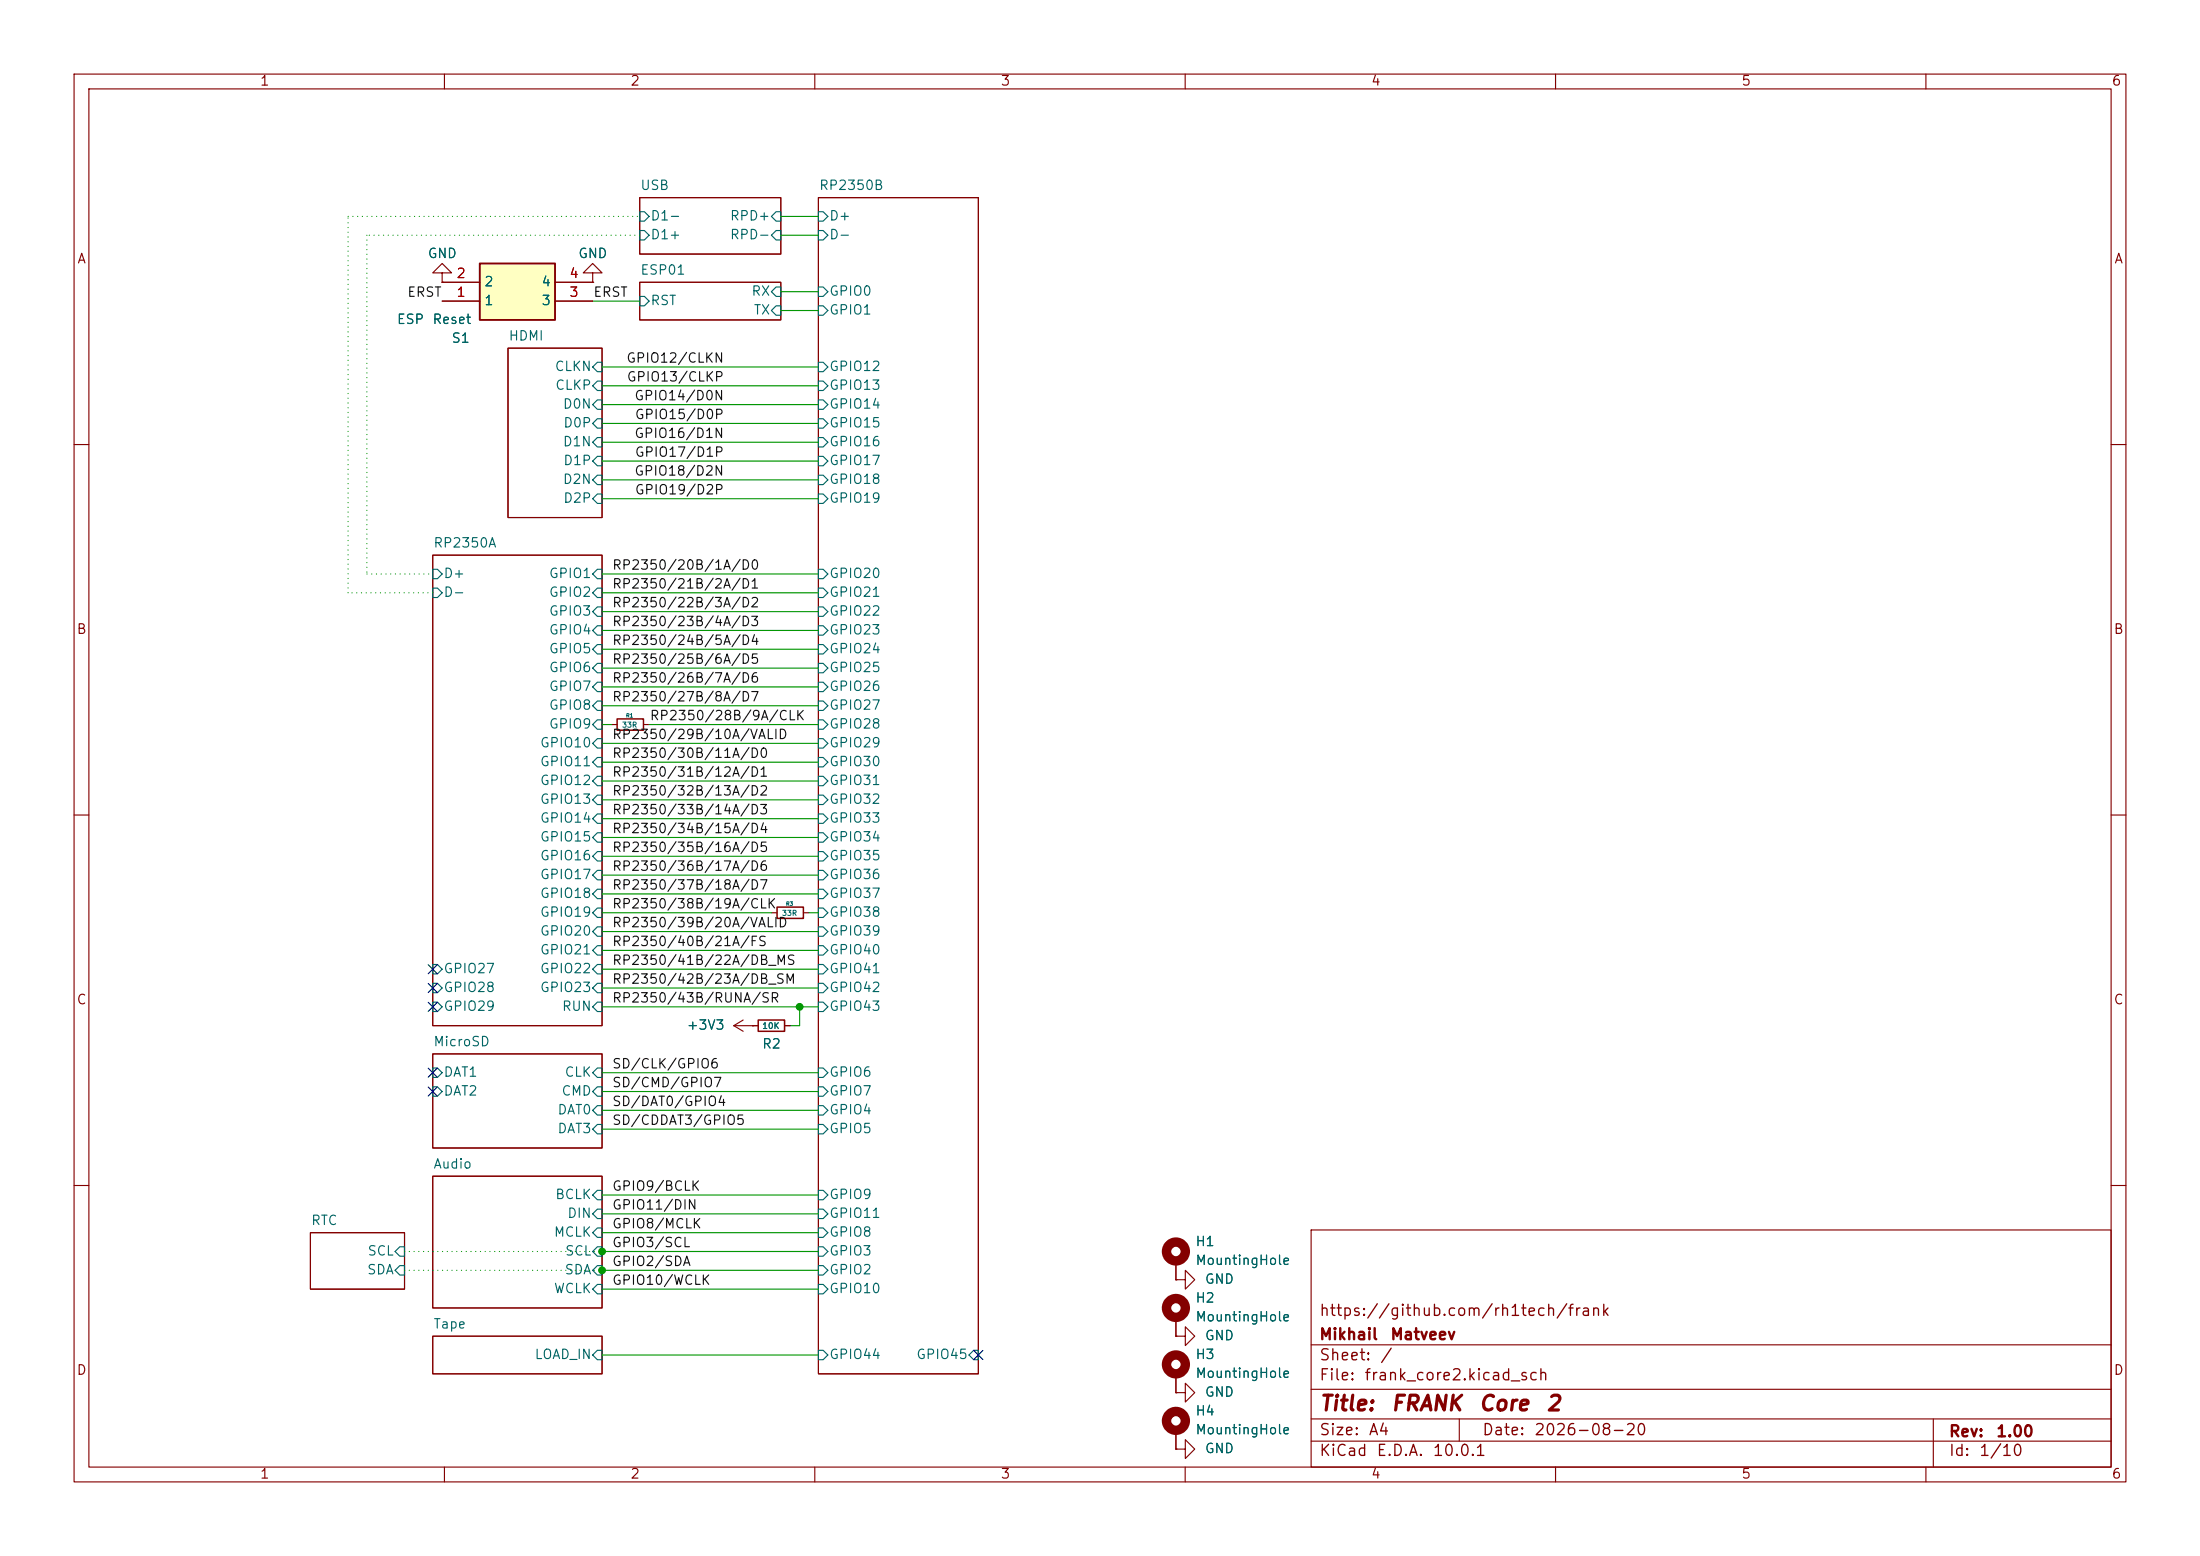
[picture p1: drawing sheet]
(kicad_sch
 (version 20260306)
 (generator "eeschema")
 (generator_version "10.0")
 (paper "A4")
 (title_block
  (title "${NAME}")
  (date "${DATE}")
  (rev "${VERSION}")
  (company "Mikhail Matveev")
  (comment 1 "https://github.com/rh1tech/frank"))
 (lib_symbols
  (symbol "FRANK:+3V3"
   (power global)
   (pin_numbers (hide yes))
   (pin_names
    (offset 0) (hide yes)) (exclude_from_sim no) (in_bom yes) (on_board yes)
   (in_pos_files yes)
   (duplicate_pin_numbers_are_jumpers no)
   (property "Reference" "#PWR" (at 0 -3.81 0) (show_name no) (do_not_autoplace no) (hide yes) (effects (font (size 1.27 1.27))))
   (property "Value" "+3V3" (at 0 3.556 0) (show_name no) (do_not_autoplace no) (effects (font (size 1.27 1.27))))
   (property "Footprint" "" (at 0 0 0) (show_name no) (do_not_autoplace no) (hide yes) (effects (font (size 1.27 1.27))))
   (property "Datasheet" "" (at 0 0 0) (show_name no) (do_not_autoplace no) (hide yes) (effects (font (size 1.27 1.27))))
   (property "Description" "Power symbol creates a global label with name \"+3V3\"" (at 0 0 0) (show_name no) (do_not_autoplace no) (hide yes) (effects (font (size 1.27 1.27))))
   (symbol "+3V3_0_1"
    (polyline (pts (xy -0.762 1.27) (xy 0 2.54)) (stroke (width 0) (type default)) (fill (type none)))
    (polyline (pts (xy 0 2.54) (xy 0.762 1.27)) (stroke (width 0) (type default)) (fill (type none)))
    (polyline (pts (xy 0 0) (xy 0 2.54)) (stroke (width 0) (type default)) (fill (type none))))
   (symbol "+3V3_1_1"
    (pin power_in line (at 0 0 90) (length 0) (name "" (effects (font (size 1.27 1.27)))) (number "1" (effects (font (size 1.27 1.27))))))
   (embedded_fonts no))
  (symbol "FRANK:GND"
   (power global)
   (pin_numbers (hide yes))
   (pin_names
    (offset 0) (hide yes)) (exclude_from_sim no) (in_bom yes) (on_board yes)
   (in_pos_files yes)
   (duplicate_pin_numbers_are_jumpers no)
   (property "Reference" "#PWR" (at 0 -6.35 0) (show_name no) (do_not_autoplace no) (hide yes) (effects (font (size 1.27 1.27))))
   (property "Value" "GND" (at 0 -3.81 0) (show_name no) (do_not_autoplace no) (effects (font (size 1.27 1.27))))
   (property "Footprint" "" (at 0 0 0) (show_name no) (do_not_autoplace no) (hide yes) (effects (font (size 1.27 1.27))))
   (property "Datasheet" "" (at 0 0 0) (show_name no) (do_not_autoplace no) (hide yes) (effects (font (size 1.27 1.27))))
   (property "Description" "Power symbol creates a global label with name \"GND\" , ground" (at 0 0 0) (show_name no) (do_not_autoplace no) (hide yes) (effects (font (size 1.27 1.27))))
   (symbol "GND_0_1"
    (polyline (pts (xy 0 0) (xy 0 -1.27) (xy 1.27 -1.27) (xy 0 -2.54) (xy -1.27 -1.27) (xy 0 -1.27)) (stroke (width 0) (type default)) (fill (type none))))
   (symbol "GND_1_1"
    (pin power_in line (at 0 0 270) (length 0) (name "" (effects (font (size 1.27 1.27)))) (number "1" (effects (font (size 1.27 1.27))))))
   (embedded_fonts no))
  (symbol "FRANK:MountingHole_Pad"
   (pin_numbers (hide yes))
   (pin_names
    (offset 1.016) (hide yes)) (exclude_from_sim no) (in_bom no) (on_board yes)
   (in_pos_files yes)
   (duplicate_pin_numbers_are_jumpers no)
   (property "Reference" "H" (at 0 6.35 0) (show_name no) (do_not_autoplace no) (effects (font (size 1.27 1.27))))
   (property "Value" "MountingHole_Pad" (at 0 4.445 0) (show_name no) (do_not_autoplace no) (effects (font (size 1.27 1.27))))
   (property "Footprint" "" (at 0 0 0) (show_name no) (do_not_autoplace no) (hide yes) (effects (font (size 1.27 1.27))))
   (property "Datasheet" "" (at 0 0 0) (show_name no) (do_not_autoplace no) (hide yes) (effects (font (size 1.27 1.27))))
   (property "Description" "Mounting Hole with connection" (at 0 0 0) (show_name no) (do_not_autoplace no) (hide yes) (effects (font (size 1.27 1.27))))
   (symbol "MountingHole_Pad_0_1"
    (circle (center 0 1.27) (radius 1.27) (stroke (width 1.27) (type default)) (fill (type none))))
   (symbol "MountingHole_Pad_1_1"
    (pin input line (at 0 -2.54 90) (length 2.54) (name "1" (effects (font (size 1.27 1.27)))) (number "1" (effects (font (size 1.27 1.27))))))
   (embedded_fonts no))
  (symbol "FRANK:R_Small"
   (pin_numbers (hide yes))
   (pin_names
    (offset 0.254) (hide yes)) (exclude_from_sim no) (in_bom yes) (on_board yes)
   (in_pos_files yes)
   (duplicate_pin_numbers_are_jumpers no)
   (property "Reference" "R" (at 0 0 90) (show_name no) (do_not_autoplace no) (effects (font (size 1.016 1.016))))
   (property "Value" "R_Small" (at 1.778 0 90) (show_name no) (do_not_autoplace no) (effects (font (size 1.27 1.27))))
   (property "Footprint" "" (at 0 0 0) (show_name no) (do_not_autoplace no) (hide yes) (effects (font (size 1.27 1.27))))
   (property "Datasheet" "" (at 0 0 0) (show_name no) (do_not_autoplace no) (hide yes) (effects (font (size 1.27 1.27))))
   (property "Description" "Resistor, small symbol" (at 0 0 0) (show_name no) (do_not_autoplace no) (hide yes) (effects (font (size 1.27 1.27))))
   (symbol "R_Small_0_1"
    (rectangle (start -0.762 1.778) (end 0.762 -1.778) (stroke (width 0.2032) (type default)) (fill (type none))))
   (symbol "R_Small_1_1"
    (pin passive line (at 0 2.54 270) (length 0.762) (name "" (effects (font (size 1.27 1.27)))) (number "1" (effects (font (size 1.27 1.27)))))
    (pin passive line (at 0 -2.54 90) (length 0.762) (name "" (effects (font (size 1.27 1.27)))) (number "2" (effects (font (size 1.27 1.27))))))
   (embedded_fonts no)))
 (junction
  (at 81.28 168.91)
  (diameter 0)
  (color 0 0 0 0))
 (junction
  (at 81.28 171.45)
  (diameter 0)
  (color 0 0 0 0))
 (junction
  (at 107.95 135.89)
  (diameter 0)
  (color 0 0 0 0))
 (no_connect
  (at 58.42 130.81))
 (no_connect
  (at 132.08 182.88))
 (no_connect
  (at 58.42 133.35))
 (no_connect
  (at 58.42 144.78))
 (no_connect
  (at 58.42 135.89))
 (no_connect
  (at 58.42 147.32))
 (wire
  (pts (xy 81.28 85.09) (xy 110.49 85.09))
  (stroke (width 0) (type default)))
 (wire
  (pts (xy 105.41 31.75) (xy 110.49 31.75))
  (stroke (width 0) (type default)))
 (wire
  (pts (xy 81.28 149.86) (xy 110.49 149.86))
  (stroke (width 0) (type default)))
 (wire
  (pts (xy 81.28 107.95) (xy 110.49 107.95))
  (stroke (width 0) (type default)))
 (wire
  (pts (xy 81.28 52.07) (xy 110.49 52.07))
  (stroke (width 0) (type default)))
 (wire
  (pts (xy 81.28 82.55) (xy 110.49 82.55))
  (stroke (width 0) (type default)))
 (wire
  (pts (xy 81.28 115.57) (xy 110.49 115.57))
  (stroke (width 0) (type default)))
 (wire
  (pts (xy 81.28 125.73) (xy 110.49 125.73))
  (stroke (width 0) (type default)))
 (wire
  (pts (xy 107.95 138.43) (xy 107.95 135.89))
  (stroke (width 0) (type default)))
 (wire
  (pts (xy 81.28 90.17) (xy 110.49 90.17))
  (stroke (width 0) (type default)))
 (wire
  (pts (xy 81.28 49.53) (xy 110.49 49.53))
  (stroke (width 0) (type default)))
 (wire
  (pts (xy 81.28 64.77) (xy 110.49 64.77))
  (stroke (width 0) (type default)))
 (wire
  (pts (xy 81.28 152.4) (xy 110.49 152.4))
  (stroke (width 0) (type default)))
 (wire
  (pts (xy 81.28 87.63) (xy 110.49 87.63))
  (stroke (width 0) (type default)))
 (wire
  (pts (xy 81.28 97.79) (xy 82.55 97.79))
  (stroke (width 0) (type default)))
 (wire
  (pts (xy 81.28 100.33) (xy 110.49 100.33))
  (stroke (width 0) (type default)))
 (wire
  (pts (xy 81.28 173.99) (xy 110.49 173.99))
  (stroke (width 0) (type default)))
 (wire
  (pts (xy 81.28 120.65) (xy 110.49 120.65))
  (stroke (width 0) (type default)))
 (wire
  (pts (xy 81.28 133.35) (xy 110.49 133.35))
  (stroke (width 0) (type default)))
 (wire
  (pts (xy 81.28 80.01) (xy 110.49 80.01))
  (stroke (width 0) (type default)))
 (wire
  (pts (xy 86.36 31.75) (xy 49.53 31.75))
  (stroke (width 0) (type dot)))
 (wire
  (pts (xy 81.28 147.32) (xy 110.49 147.32))
  (stroke (width 0) (type default)))
 (wire
  (pts (xy 46.99 29.21) (xy 86.36 29.21))
  (stroke (width 0) (type dot)))
 (wire
  (pts (xy 49.53 77.47) (xy 58.42 77.47))
  (stroke (width 0) (type dot)))
 (wire
  (pts (xy 107.95 135.89) (xy 110.49 135.89))
  (stroke (width 0) (type default)))
 (wire
  (pts (xy 81.28 168.91) (xy 110.49 168.91))
  (stroke (width 0) (type default)))
 (wire
  (pts (xy 105.41 29.21) (xy 110.49 29.21))
  (stroke (width 0) (type default)))
 (wire
  (pts (xy 81.28 110.49) (xy 110.49 110.49))
  (stroke (width 0) (type default)))
 (wire
  (pts (xy 81.28 57.15) (xy 110.49 57.15))
  (stroke (width 0) (type default)))
 (wire
  (pts (xy 49.53 31.75) (xy 49.53 77.47))
  (stroke (width 0) (type dot)))
 (wire
  (pts (xy 81.28 171.45) (xy 110.49 171.45))
  (stroke (width 0) (type default)))
 (wire
  (pts (xy 81.28 182.88) (xy 110.49 182.88))
  (stroke (width 0) (type default)))
 (wire
  (pts (xy 81.28 118.11) (xy 110.49 118.11))
  (stroke (width 0) (type default)))
 (wire
  (pts (xy 81.28 113.03) (xy 110.49 113.03))
  (stroke (width 0) (type default)))
 (wire
  (pts (xy 54.61 168.91) (xy 81.28 168.91))
  (stroke (width 0) (type dot)))
 (wire
  (pts (xy 81.28 144.78) (xy 110.49 144.78))
  (stroke (width 0) (type default)))
 (wire
  (pts (xy 58.42 80.01) (xy 46.99 80.01))
  (stroke (width 0) (type dot)))
 (wire
  (pts (xy 105.41 39.37) (xy 110.49 39.37))
  (stroke (width 0) (type default)))
 (wire
  (pts (xy 81.28 166.37) (xy 110.49 166.37))
  (stroke (width 0) (type default)))
 (wire
  (pts (xy 109.22 123.19) (xy 110.49 123.19))
  (stroke (width 0) (type default)))
 (wire
  (pts (xy 81.28 92.71) (xy 110.49 92.71))
  (stroke (width 0) (type default)))
 (wire
  (pts (xy 105.41 41.91) (xy 110.49 41.91))
  (stroke (width 0) (type default)))
 (wire
  (pts (xy 54.61 171.45) (xy 81.28 171.45))
  (stroke (width 0) (type dot)))
 (wire
  (pts (xy 107.95 138.43) (xy 106.68 138.43))
  (stroke (width 0) (type default)))
 (wire
  (pts (xy 81.28 54.61) (xy 110.49 54.61))
  (stroke (width 0) (type default)))
 (wire
  (pts (xy 81.28 59.69) (xy 110.49 59.69))
  (stroke (width 0) (type default)))
 (wire
  (pts (xy 81.28 135.89) (xy 107.95 135.89))
  (stroke (width 0) (type default)))
 (wire
  (pts (xy 81.28 102.87) (xy 110.49 102.87))
  (stroke (width 0) (type default)))
 (wire
  (pts (xy 81.28 67.31) (xy 110.49 67.31))
  (stroke (width 0) (type default)))
 (wire
  (pts (xy 81.28 163.83) (xy 110.49 163.83))
  (stroke (width 0) (type default)))
 (wire
  (pts (xy 81.28 128.27) (xy 110.49 128.27))
  (stroke (width 0) (type default)))
 (wire
  (pts (xy 87.63 97.79) (xy 110.49 97.79))
  (stroke (width 0) (type default)))
 (wire
  (pts (xy 81.28 130.81) (xy 110.49 130.81))
  (stroke (width 0) (type default)))
 (wire
  (pts (xy 81.28 123.19) (xy 104.14 123.19))
  (stroke (width 0) (type default)))
 (wire
  (pts (xy 81.28 161.29) (xy 110.49 161.29))
  (stroke (width 0) (type default)))
 (wire
  (pts (xy 81.28 62.23) (xy 110.49 62.23))
  (stroke (width 0) (type default)))
 (wire
  (pts (xy 81.28 95.25) (xy 110.49 95.25))
  (stroke (width 0) (type default)))
 (wire
  (pts (xy 46.99 80.01) (xy 46.99 29.21))
  (stroke (width 0) (type dot)))
 (wire
  (pts (xy 81.28 77.47) (xy 110.49 77.47))
  (stroke (width 0) (type default)))
 (wire
  (pts (xy 81.28 105.41) (xy 110.49 105.41))
  (stroke (width 0) (type default)))
 (label "RP2350{slash}41B{slash}22A{slash}DB_MS"
  (at 82.55 130.81 0)
  (effects (font (size 1.27 1.27)) (justify left bottom)))
 (label "GPIO3{slash}SCL"
  (at 82.55 168.91 0)
  (effects (font (size 1.27 1.27)) (justify left bottom)))
 (label "GPIO9{slash}BCLK"
  (at 82.55 161.29 0)
  (effects (font (size 1.27 1.27)) (justify left bottom)))
 (label "SD{slash}CDDAT3{slash}GPIO5"
  (at 82.55 152.4 0)
  (effects (font (size 1.27 1.27)) (justify left bottom)))
 (label "SD{slash}DAT0{slash}GPIO4"
  (at 82.55 149.86 0)
  (effects (font (size 1.27 1.27)) (justify left bottom)))
 (label "GPIO16{slash}D1N"
  (at 97.79 59.69 180)
  (effects (font (size 1.27 1.27)) (justify right bottom)))
 (label "RP2350{slash}29B{slash}10A{slash}VALID"
  (at 82.55 100.33 0)
  (effects (font (size 1.27 1.27)) (justify left bottom)))
 (label "SD{slash}CLK{slash}GPIO6"
  (at 82.55 144.78 0)
  (effects (font (size 1.27 1.27)) (justify left bottom)))
 (label "GPIO12{slash}CLKN"
  (at 97.79 49.53 180)
  (effects (font (size 1.27 1.27)) (justify right bottom)))
 (label "RP2350{slash}26B{slash}7A{slash}D6"
  (at 82.55 92.71 0)
  (effects (font (size 1.27 1.27)) (justify left bottom)))
 (label "RP2350{slash}24B{slash}5A{slash}D4"
  (at 82.55 87.63 0)
  (effects (font (size 1.27 1.27)) (justify left bottom)))
 (label "GPIO18{slash}D2N"
  (at 97.79 64.77 180)
  (effects (font (size 1.27 1.27)) (justify right bottom)))
 (label "GPIO13{slash}CLKP"
  (at 97.79 52.07 180)
  (effects (font (size 1.27 1.27)) (justify right bottom)))
 (label "RP2350{slash}30B{slash}11A{slash}D0"
  (at 82.55 102.87 0)
  (effects (font (size 1.27 1.27)) (justify left bottom)))
 (label "RP2350{slash}31B{slash}12A{slash}D1"
  (at 82.55 105.41 0)
  (effects (font (size 1.27 1.27)) (justify left bottom)))
 (label "GPIO17{slash}D1P"
  (at 97.79 62.23 180)
  (effects (font (size 1.27 1.27)) (justify right bottom)))
 (label "RP2350{slash}21B{slash}2A{slash}D1"
  (at 82.55 80.01 0)
  (effects (font (size 1.27 1.27)) (justify left bottom)))
 (label "RP2350{slash}36B{slash}17A{slash}D6"
  (at 82.55 118.11 0)
  (effects (font (size 1.27 1.27)) (justify left bottom)))
 (label "RP2350{slash}33B{slash}14A{slash}D3"
  (at 82.55 110.49 0)
  (effects (font (size 1.27 1.27)) (justify left bottom)))
 (label "GPIO2{slash}SDA"
  (at 82.55 171.45 0)
  (effects (font (size 1.27 1.27)) (justify left bottom)))
 (label "GPIO14{slash}D0N"
  (at 97.79 54.61 180)
  (effects (font (size 1.27 1.27)) (justify right bottom)))
 (label "GPIO10{slash}WCLK"
  (at 82.55 173.99 0)
  (effects (font (size 1.27 1.27)) (justify left bottom)))
 (label "RP2350{slash}40B{slash}21A{slash}FS"
  (at 82.55 128.27 0)
  (effects (font (size 1.27 1.27)) (justify left bottom)))
 (label "RP2350{slash}43B{slash}RUNA{slash}SR"
  (at 82.55 135.89 0)
  (effects (font (size 1.27 1.27)) (justify left bottom)))
 (label "RP2350{slash}34B{slash}15A{slash}D4"
  (at 82.55 113.03 0)
  (effects (font (size 1.27 1.27)) (justify left bottom)))
 (label "RP2350{slash}42B{slash}23A{slash}DB_SM"
  (at 82.55 133.35 0)
  (effects (font (size 1.27 1.27)) (justify left bottom)))
 (label "RP2350{slash}23B{slash}4A{slash}D3"
  (at 82.55 85.09 0)
  (effects (font (size 1.27 1.27)) (justify left bottom)))
 (label "RP2350{slash}35B{slash}16A{slash}D5"
  (at 82.55 115.57 0)
  (effects (font (size 1.27 1.27)) (justify left bottom)))
 (label "SD{slash}CMD{slash}GPIO7"
  (at 82.55 147.32 0)
  (effects (font (size 1.27 1.27)) (justify left bottom)))
 (label "RP2350{slash}38B{slash}19A{slash}CLK"
  (at 82.55 123.19 0)
  (effects (font (size 1.27 1.27)) (justify left bottom)))
 (label "RP2350{slash}28B{slash}9A{slash}CLK"
  (at 87.63 97.79 0)
  (effects (font (size 1.27 1.27)) (justify left bottom)))
 (label "RP2350{slash}22B{slash}3A{slash}D2"
  (at 82.55 82.55 0)
  (effects (font (size 1.27 1.27)) (justify left bottom)))
 (label "RP2350{slash}25B{slash}6A{slash}D5"
  (at 82.55 90.17 0)
  (effects (font (size 1.27 1.27)) (justify left bottom)))
 (label "GPIO15{slash}D0P"
  (at 97.79 57.15 180)
  (effects (font (size 1.27 1.27)) (justify right bottom)))
 (label "RP2350{slash}20B{slash}1A{slash}D0"
  (at 82.55 77.47 0)
  (effects (font (size 1.27 1.27)) (justify left bottom)))
 (label "GPIO19{slash}D2P"
  (at 97.79 67.31 180)
  (effects (font (size 1.27 1.27)) (justify right bottom)))
 (label "RP2350{slash}32B{slash}13A{slash}D2"
  (at 82.55 107.95 0)
  (effects (font (size 1.27 1.27)) (justify left bottom)))
 (label "RP2350{slash}37B{slash}18A{slash}D7"
  (at 82.55 120.65 0)
  (effects (font (size 1.27 1.27)) (justify left bottom)))
 (label "RP2350{slash}39B{slash}20A{slash}VALID"
  (at 82.55 125.73 0)
  (effects (font (size 1.27 1.27)) (justify left bottom)))
 (label "RP2350{slash}27B{slash}8A{slash}D7"
  (at 82.55 95.25 0)
  (effects (font (size 1.27 1.27)) (justify left bottom)))
 (label "GPIO11{slash}DIN"
  (at 82.55 163.83 0)
  (effects (font (size 1.27 1.27)) (justify left bottom)))
 (label "GPIO8{slash}MCLK"
  (at 82.55 166.37 0)
  (effects (font (size 1.27 1.27)) (justify left bottom)))
 (symbol
  (lib_id "FRANK:GND")
  (at 158.75 187.96 90)
  (unit 1)
  (body_style 1)
  (exclude_from_sim no)
  (in_bom yes)
  (on_board yes)
  (in_pos_files yes)
  (dnp no)
  (property "Reference" "#PWR06" (at 165.1 187.96 0) (hide yes) (show_name no) (do_not_autoplace no) (effects (font (size 1.27 1.27))))
  (property "Value" "GND" (at 162.56 187.9601 90) (show_name no) (do_not_autoplace no) (effects (font (size 1.27 1.27)) (justify right)))
  (property "Footprint" "" (at 158.75 187.96 0) (hide yes) (show_name no) (do_not_autoplace no) (effects (font (size 1.27 1.27))))
  (property "Datasheet" "" (at 158.75 187.96 0) (hide yes) (show_name no) (do_not_autoplace no) (effects (font (size 1.27 1.27))))
  (property "Description" "Power symbol creates a global label with name \"GND\" , ground" (at 158.75 187.96 0) (hide yes) (show_name no) (do_not_autoplace no) (effects (font (size 1.27 1.27))))
  (pin "1"))
 (symbol
  (lib_id "FRANK:R_Small")
  (at 85.09 97.79 270)
  (unit 1)
  (body_style 1)
  (exclude_from_sim no)
  (in_bom yes)
  (on_board yes)
  (in_pos_files yes)
  (dnp no)
  (property "Reference" "R1" (at 85.09 96.52 90) (show_name no) (do_not_autoplace no) (effects (font (size 0.5 0.5))))
  (property "Value" "33R" (at 85.09 97.79 90) (show_name no) (do_not_autoplace no) (effects (font (size 0.7 0.7))))
  (property "Footprint" "FRANK:R_0603_1608Metric" (at 85.09 97.79 0) (hide yes) (show_name no) (do_not_autoplace no) (effects (font (size 1.27 1.27))))
  (property "Datasheet" "https://jlcpcb.com/api/file/downloadByFileSystemAccessId/8579706226143518720" (at 85.09 97.79 0) (hide yes) (show_name no) (do_not_autoplace no) (effects (font (size 1.27 1.27))))
  (property "Description" "Resistor, small symbol" (at 85.09 97.79 0) (hide yes) (show_name no) (do_not_autoplace no) (effects (font (size 1.27 1.27))))
  (property "LCSC" "C23140" (at 85.09 97.79 0) (hide yes) (show_name no) (do_not_autoplace no) (effects (font (size 1.27 1.27))))
  (property "AliExpress" "https://www.aliexpress.com/item/1005005945735199.html" (at 85.09 97.79 0) (hide yes) (show_name no) (do_not_autoplace no) (effects (font (size 1.27 1.27))))
  (pin "1")
  (pin "2"))
 (symbol
  (lib_id "FRANK:MountingHole_Pad")
  (at 158.75 185.42 0)
  (unit 1)
  (body_style 1)
  (exclude_from_sim no)
  (in_bom no)
  (on_board yes)
  (in_pos_files yes)
  (dnp no)
  (fields_autoplaced yes)
  (property "Reference" "H3" (at 161.29 182.8799 0) (show_name no) (do_not_autoplace no) (effects (font (size 1.27 1.27)) (justify left)))
  (property "Value" "MountingHole" (at 161.29 185.4199 0) (show_name no) (do_not_autoplace no) (effects (font (size 1.27 1.27)) (justify left)))
  (property "Footprint" "FRANK:MountingHole_2.5mm_Pad_Via" (at 158.75 185.42 0) (hide yes) (show_name no) (do_not_autoplace no) (effects (font (size 1.27 1.27))))
  (property "Datasheet" "" (at 158.75 185.42 0) (hide yes) (show_name no) (do_not_autoplace no) (effects (font (size 1.27 1.27))))
  (property "Description" "Mounting Hole with connection" (at 158.75 185.42 0) (hide yes) (show_name no) (do_not_autoplace no) (effects (font (size 1.27 1.27))))
  (pin "1"))
 (symbol
  (lib_id "FRANK:MountingHole_Pad")
  (at 158.75 193.04 0)
  (unit 1)
  (body_style 1)
  (exclude_from_sim no)
  (in_bom no)
  (on_board yes)
  (in_pos_files yes)
  (dnp no)
  (fields_autoplaced yes)
  (property "Reference" "H4" (at 161.29 190.4999 0) (show_name no) (do_not_autoplace no) (effects (font (size 1.27 1.27)) (justify left)))
  (property "Value" "MountingHole" (at 161.29 193.0399 0) (show_name no) (do_not_autoplace no) (effects (font (size 1.27 1.27)) (justify left)))
  (property "Footprint" "FRANK:MountingHole_2.5mm_Pad_Via" (at 158.75 193.04 0) (hide yes) (show_name no) (do_not_autoplace no) (effects (font (size 1.27 1.27))))
  (property "Datasheet" "" (at 158.75 193.04 0) (hide yes) (show_name no) (do_not_autoplace no) (effects (font (size 1.27 1.27))))
  (property "Description" "Mounting Hole with connection" (at 158.75 193.04 0) (hide yes) (show_name no) (do_not_autoplace no) (effects (font (size 1.27 1.27))))
  (pin "1"))
 (symbol
  (lib_id "FRANK:+3V3")
  (at 101.6 138.43 90)
  (unit 1)
  (body_style 1)
  (exclude_from_sim no)
  (in_bom yes)
  (on_board yes)
  (in_pos_files yes)
  (dnp no)
  (property "Reference" "#PWR03" (at 105.41 138.43 0) (hide yes) (show_name no) (do_not_autoplace no) (effects (font (size 1.27 1.27))))
  (property "Value" "+3V3" (at 95.25 138.43 90) (show_name no) (do_not_autoplace no) (effects (font (size 1.27 1.27))))
  (property "Footprint" "" (at 101.6 138.43 0) (hide yes) (show_name no) (do_not_autoplace no) (effects (font (size 1.27 1.27))))
  (property "Datasheet" "" (at 101.6 138.43 0) (hide yes) (show_name no) (do_not_autoplace no) (effects (font (size 1.27 1.27))))
  (property "Description" "Power symbol creates a global label with name \"+3V3\"" (at 101.6 138.43 0) (hide yes) (show_name no) (do_not_autoplace no) (effects (font (size 1.27 1.27))))
  (pin "1"))
 (symbol
  (lib_id "FRANK:R_Small")
  (at 104.14 138.43 270)
  (unit 1)
  (body_style 1)
  (exclude_from_sim no)
  (in_bom yes)
  (on_board yes)
  (in_pos_files yes)
  (dnp no)
  (property "Reference" "R2" (at 104.14 140.97 90) (show_name no) (do_not_autoplace no) (effects (font (size 1.27 1.27))))
  (property "Value" "10K" (at 104.14 138.43 90) (show_name no) (do_not_autoplace no) (effects (font (size 0.8 0.8))))
  (property "Footprint" "FRANK:R_0603_1608Metric" (at 104.14 138.43 0) (hide yes) (show_name no) (do_not_autoplace no) (effects (font (size 1.27 1.27))))
  (property "Datasheet" "https://jlcpcb.com/api/file/downloadByFileSystemAccessId/8763490791224557568" (at 104.14 138.43 0) (hide yes) (show_name no) (do_not_autoplace no) (effects (font (size 1.27 1.27))))
  (property "Description" "Resistor, small symbol" (at 104.14 138.43 0) (hide yes) (show_name no) (do_not_autoplace no) (effects (font (size 1.27 1.27))))
  (property "LCSC" "C2906982" (at 104.14 138.43 0) (hide yes) (show_name no) (do_not_autoplace no) (effects (font (size 1.27 1.27))))
  (property "AliExpress" "https://www.vishay.com/docs/28952/mcs0402at-mct0603at-mcu0805at-mca1206at.pdf" (at 104.14 138.43 0) (hide yes) (show_name no) (do_not_autoplace no) (effects (font (size 1.27 1.27))))
  (pin "1")
  (pin "2"))
 (symbol
  (lib_id "FRANK:GND")
  (at 158.75 172.72 90)
  (unit 1)
  (body_style 1)
  (exclude_from_sim no)
  (in_bom yes)
  (on_board yes)
  (in_pos_files yes)
  (dnp no)
  (property "Reference" "#PWR04" (at 165.1 172.72 0) (hide yes) (show_name no) (do_not_autoplace no) (effects (font (size 1.27 1.27))))
  (property "Value" "GND" (at 162.56 172.7201 90) (show_name no) (do_not_autoplace no) (effects (font (size 1.27 1.27)) (justify right)))
  (property "Footprint" "" (at 158.75 172.72 0) (hide yes) (show_name no) (do_not_autoplace no) (effects (font (size 1.27 1.27))))
  (property "Datasheet" "" (at 158.75 172.72 0) (hide yes) (show_name no) (do_not_autoplace no) (effects (font (size 1.27 1.27))))
  (property "Description" "Power symbol creates a global label with name \"GND\" , ground" (at 158.75 172.72 0) (hide yes) (show_name no) (do_not_autoplace no) (effects (font (size 1.27 1.27))))
  (pin "1"))
 (symbol
  (lib_id "FRANK:R_Small")
  (at 106.68 123.19 270)
  (unit 1)
  (body_style 1)
  (exclude_from_sim no)
  (in_bom yes)
  (on_board yes)
  (in_pos_files yes)
  (dnp no)
  (property "Reference" "R3" (at 106.68 121.92 90) (show_name no) (do_not_autoplace no) (effects (font (size 0.5 0.5))))
  (property "Value" "33R" (at 106.68 123.19 90) (show_name no) (do_not_autoplace no) (effects (font (size 0.7 0.7))))
  (property "Footprint" "FRANK:R_0603_1608Metric" (at 106.68 123.19 0) (hide yes) (show_name no) (do_not_autoplace no) (effects (font (size 1.27 1.27))))
  (property "Datasheet" "https://jlcpcb.com/api/file/downloadByFileSystemAccessId/8579706226143518720" (at 106.68 123.19 0) (hide yes) (show_name no) (do_not_autoplace no) (effects (font (size 1.27 1.27))))
  (property "Description" "Resistor, small symbol" (at 106.68 123.19 0) (hide yes) (show_name no) (do_not_autoplace no) (effects (font (size 1.27 1.27))))
  (property "LCSC" "C23140" (at 106.68 123.19 0) (hide yes) (show_name no) (do_not_autoplace no) (effects (font (size 1.27 1.27))))
  (property "AliExpress" "https://www.aliexpress.com/item/1005005945735199.html" (at 106.68 123.19 0) (hide yes) (show_name no) (do_not_autoplace no) (effects (font (size 1.27 1.27))))
  (pin "1")
  (pin "2"))
 (symbol
  (lib_id "FRANK:MountingHole_Pad")
  (at 158.75 170.18 0)
  (unit 1)
  (body_style 1)
  (exclude_from_sim no)
  (in_bom no)
  (on_board yes)
  (in_pos_files yes)
  (dnp no)
  (fields_autoplaced yes)
  (property "Reference" "H1" (at 161.29 167.6399 0) (show_name no) (do_not_autoplace no) (effects (font (size 1.27 1.27)) (justify left)))
  (property "Value" "MountingHole" (at 161.29 170.1799 0) (show_name no) (do_not_autoplace no) (effects (font (size 1.27 1.27)) (justify left)))
  (property "Footprint" "FRANK:MountingHole_2.5mm_Pad_Via" (at 158.75 170.18 0) (hide yes) (show_name no) (do_not_autoplace no) (effects (font (size 1.27 1.27))))
  (property "Datasheet" "" (at 158.75 170.18 0) (hide yes) (show_name no) (do_not_autoplace no) (effects (font (size 1.27 1.27))))
  (property "Description" "Mounting Hole with connection" (at 158.75 170.18 0) (hide yes) (show_name no) (do_not_autoplace no) (effects (font (size 1.27 1.27))))
  (pin "1"))
 (symbol
  (lib_id "FRANK:GND")
  (at 158.75 195.58 90)
  (unit 1)
  (body_style 1)
  (exclude_from_sim no)
  (in_bom yes)
  (on_board yes)
  (in_pos_files yes)
  (dnp no)
  (property "Reference" "#PWR07" (at 165.1 195.58 0) (hide yes) (show_name no) (do_not_autoplace no) (effects (font (size 1.27 1.27))))
  (property "Value" "GND" (at 162.56 195.5801 90) (show_name no) (do_not_autoplace no) (effects (font (size 1.27 1.27)) (justify right)))
  (property "Footprint" "" (at 158.75 195.58 0) (hide yes) (show_name no) (do_not_autoplace no) (effects (font (size 1.27 1.27))))
  (property "Datasheet" "" (at 158.75 195.58 0) (hide yes) (show_name no) (do_not_autoplace no) (effects (font (size 1.27 1.27))))
  (property "Description" "Power symbol creates a global label with name \"GND\" , ground" (at 158.75 195.58 0) (hide yes) (show_name no) (do_not_autoplace no) (effects (font (size 1.27 1.27))))
  (pin "1"))
 (symbol
  (lib_id "FRANK:GND")
  (at 158.75 180.34 90)
  (unit 1)
  (body_style 1)
  (exclude_from_sim no)
  (in_bom yes)
  (on_board yes)
  (in_pos_files yes)
  (dnp no)
  (property "Reference" "#PWR05" (at 165.1 180.34 0) (hide yes) (show_name no) (do_not_autoplace no) (effects (font (size 1.27 1.27))))
  (property "Value" "GND" (at 162.56 180.3401 90) (show_name no) (do_not_autoplace no) (effects (font (size 1.27 1.27)) (justify right)))
  (property "Footprint" "" (at 158.75 180.34 0) (hide yes) (show_name no) (do_not_autoplace no) (effects (font (size 1.27 1.27))))
  (property "Datasheet" "" (at 158.75 180.34 0) (hide yes) (show_name no) (do_not_autoplace no) (effects (font (size 1.27 1.27))))
  (property "Description" "Power symbol creates a global label with name \"GND\" , ground" (at 158.75 180.34 0) (hide yes) (show_name no) (do_not_autoplace no) (effects (font (size 1.27 1.27))))
  (pin "1"))
 (symbol
  (lib_id "FRANK:MountingHole_Pad")
  (at 158.75 177.8 0)
  (unit 1)
  (body_style 1)
  (exclude_from_sim no)
  (in_bom no)
  (on_board yes)
  (in_pos_files yes)
  (dnp no)
  (fields_autoplaced yes)
  (property "Reference" "H2" (at 161.29 175.2599 0) (show_name no) (do_not_autoplace no) (effects (font (size 1.27 1.27)) (justify left)))
  (property "Value" "MountingHole" (at 161.29 177.7999 0) (show_name no) (do_not_autoplace no) (effects (font (size 1.27 1.27)) (justify left)))
  (property "Footprint" "FRANK:MountingHole_2.5mm_Pad_Via" (at 158.75 177.8 0) (hide yes) (show_name no) (do_not_autoplace no) (effects (font (size 1.27 1.27))))
  (property "Datasheet" "" (at 158.75 177.8 0) (hide yes) (show_name no) (do_not_autoplace no) (effects (font (size 1.27 1.27))))
  (property "Description" "Mounting Hole with connection" (at 158.75 177.8 0) (hide yes) (show_name no) (do_not_autoplace no) (effects (font (size 1.27 1.27))))
  (pin "1"))
 (sheet
  (at 86.36 38.1)
  (size 19.05 5.08)
  (exclude_from_sim no)
  (in_bom yes)
  (on_board yes)
  (dnp no)
  (fields_autoplaced yes)
  (stroke (width 0.1524) (type solid))
  (fill (color 0 0 0 0))
  (property "Sheetname" "ESP01" (at 86.36 37.3884 0) (show_name no) (do_not_autoplace no) (effects (font (size 1.27 1.27)) (justify left bottom)))
  (property "Sheetfile" "esp01s.kicad_sch" (at 86.36 43.7646 0) (hide yes) (show_name no) (do_not_autoplace no) (effects (font (size 1.27 1.27)) (justify left top)))
  (pin "RX" input (at 105.41 39.37 0) (effects (font (size 1.27 1.27)) (justify right)))
  (pin "TX" input (at 105.41 41.91 0) (effects (font (size 1.27 1.27)) (justify right))))
 (sheet
  (at 110.49 26.67)
  (size 21.59 158.75)
  (exclude_from_sim no)
  (in_bom yes)
  (on_board yes)
  (dnp no)
  (fields_autoplaced yes)
  (stroke (width 0.1524) (type solid))
  (fill (color 0 0 0 0))
  (property "Sheetname" "RP2350B" (at 110.49 25.9584 0) (show_name no) (do_not_autoplace no) (effects (font (size 1.27 1.27)) (justify left bottom)))
  (property "Sheetfile" "rp2350b.kicad_sch" (at 110.49 186.0046 0) (hide yes) (show_name no) (do_not_autoplace no) (effects (font (size 1.27 1.27)) (justify left top)))
  (pin "D+" input (at 110.49 29.21 180) (effects (font (size 1.27 1.27)) (justify left)))
  (pin "D-" input (at 110.49 31.75 180) (effects (font (size 1.27 1.27)) (justify left)))
  (pin "GPIO4" input (at 110.49 149.86 180) (effects (font (size 1.27 1.27)) (justify left)))
  (pin "GPIO5" input (at 110.49 152.4 180) (effects (font (size 1.27 1.27)) (justify left)))
  (pin "GPIO6" input (at 110.49 144.78 180) (effects (font (size 1.27 1.27)) (justify left)))
  (pin "GPIO7" input (at 110.49 147.32 180) (effects (font (size 1.27 1.27)) (justify left)))
  (pin "GPIO2" input (at 110.49 171.45 180) (effects (font (size 1.27 1.27)) (justify left)))
  (pin "GPIO3" input (at 110.49 168.91 180) (effects (font (size 1.27 1.27)) (justify left)))
  (pin "GPIO11" input (at 110.49 163.83 180) (effects (font (size 1.27 1.27)) (justify left)))
  (pin "GPIO12" input (at 110.49 49.53 180) (effects (font (size 1.27 1.27)) (justify left)))
  (pin "GPIO13" input (at 110.49 52.07 180) (effects (font (size 1.27 1.27)) (justify left)))
  (pin "GPIO14" input (at 110.49 54.61 180) (effects (font (size 1.27 1.27)) (justify left)))
  (pin "GPIO15" input (at 110.49 57.15 180) (effects (font (size 1.27 1.27)) (justify left)))
  (pin "GPIO16" input (at 110.49 59.69 180) (effects (font (size 1.27 1.27)) (justify left)))
  (pin "GPIO17" input (at 110.49 62.23 180) (effects (font (size 1.27 1.27)) (justify left)))
  (pin "GPIO18" input (at 110.49 64.77 180) (effects (font (size 1.27 1.27)) (justify left)))
  (pin "GPIO19" input (at 110.49 67.31 180) (effects (font (size 1.27 1.27)) (justify left)))
  (pin "GPIO20" input (at 110.49 77.47 180) (effects (font (size 1.27 1.27)) (justify left)))
  (pin "GPIO21" input (at 110.49 80.01 180) (effects (font (size 1.27 1.27)) (justify left)))
  (pin "GPIO22" input (at 110.49 82.55 180) (effects (font (size 1.27 1.27)) (justify left)))
  (pin "GPIO23" input (at 110.49 85.09 180) (effects (font (size 1.27 1.27)) (justify left)))
  (pin "GPIO26" input (at 110.49 92.71 180) (effects (font (size 1.27 1.27)) (justify left)))
  (pin "GPIO27" input (at 110.49 95.25 180) (effects (font (size 1.27 1.27)) (justify left)))
  (pin "GPIO28" input (at 110.49 97.79 180) (effects (font (size 1.27 1.27)) (justify left)))
  (pin "GPIO29" input (at 110.49 100.33 180) (effects (font (size 1.27 1.27)) (justify left)))
  (pin "GPIO30" input (at 110.49 102.87 180) (effects (font (size 1.27 1.27)) (justify left)))
  (pin "GPIO31" input (at 110.49 105.41 180) (effects (font (size 1.27 1.27)) (justify left)))
  (pin "GPIO32" input (at 110.49 107.95 180) (effects (font (size 1.27 1.27)) (justify left)))
  (pin "GPIO33" input (at 110.49 110.49 180) (effects (font (size 1.27 1.27)) (justify left)))
  (pin "GPIO34" input (at 110.49 113.03 180) (effects (font (size 1.27 1.27)) (justify left)))
  (pin "GPIO35" input (at 110.49 115.57 180) (effects (font (size 1.27 1.27)) (justify left)))
  (pin "GPIO36" input (at 110.49 118.11 180) (effects (font (size 1.27 1.27)) (justify left)))
  (pin "GPIO37" input (at 110.49 120.65 180) (effects (font (size 1.27 1.27)) (justify left)))
  (pin "GPIO38" input (at 110.49 123.19 180) (effects (font (size 1.27 1.27)) (justify left)))
  (pin "GPIO39" input (at 110.49 125.73 180) (effects (font (size 1.27 1.27)) (justify left)))
  (pin "GPIO42" input (at 110.49 133.35 180) (effects (font (size 1.27 1.27)) (justify left)))
  (pin "GPIO43" input (at 110.49 135.89 180) (effects (font (size 1.27 1.27)) (justify left)))
  (pin "GPIO44" input (at 110.49 182.88 180) (effects (font (size 1.27 1.27)) (justify left)))
  (pin "GPIO45" input (at 132.08 182.88 0) (effects (font (size 1.27 1.27)) (justify right)))
  (pin "GPIO8" input (at 110.49 166.37 180) (effects (font (size 1.27 1.27)) (justify left)))
  (pin "GPIO9" input (at 110.49 161.29 180) (effects (font (size 1.27 1.27)) (justify left)))
  (pin "GPIO10" input (at 110.49 173.99 180) (effects (font (size 1.27 1.27)) (justify left)))
  (pin "GPIO24" input (at 110.49 87.63 180) (effects (font (size 1.27 1.27)) (justify left)))
  (pin "GPIO25" input (at 110.49 90.17 180) (effects (font (size 1.27 1.27)) (justify left)))
  (pin "GPIO40" input (at 110.49 128.27 180) (effects (font (size 1.27 1.27)) (justify left)))
  (pin "GPIO41" input (at 110.49 130.81 180) (effects (font (size 1.27 1.27)) (justify left)))
  (pin "GPIO0" input (at 110.49 39.37 180) (effects (font (size 1.27 1.27)) (justify left)))
  (pin "GPIO1" input (at 110.49 41.91 180) (effects (font (size 1.27 1.27)) (justify left))))
 (sheet
  (at 58.42 180.34)
  (size 22.86 5.08)
  (exclude_from_sim no)
  (in_bom yes)
  (on_board yes)
  (dnp no)
  (fields_autoplaced yes)
  (stroke (width 0.1524) (type solid))
  (fill (color 0 0 0 0))
  (property "Sheetname" "Tape" (at 58.42 179.6284 0) (show_name no) (do_not_autoplace no) (effects (font (size 1.27 1.27)) (justify left bottom)))
  (property "Sheetfile" "tape.kicad_sch" (at 58.42 186.0046 0) (hide yes) (show_name no) (do_not_autoplace no) (effects (font (size 1.27 1.27)) (justify left top)))
  (pin "LOAD_IN" input (at 81.28 182.88 0) (effects (font (size 1.27 1.27)) (justify right))))
 (sheet
  (at 68.58 46.99)
  (size 12.7 22.86)
  (exclude_from_sim no)
  (in_bom yes)
  (on_board yes)
  (dnp no)
  (fields_autoplaced yes)
  (stroke (width 0.1524) (type solid))
  (fill (color 0 0 0 0))
  (property "Sheetname" "HDMI" (at 68.58 46.2784 0) (show_name no) (do_not_autoplace no) (effects (font (size 1.27 1.27)) (justify left bottom)))
  (property "Sheetfile" "hdmi.kicad_sch" (at 68.58 70.4346 0) (hide yes) (show_name no) (do_not_autoplace no) (effects (font (size 1.27 1.27)) (justify left top)))
  (pin "CLKN" input (at 81.28 49.53 0) (effects (font (size 1.27 1.27)) (justify right)))
  (pin "CLKP" input (at 81.28 52.07 0) (effects (font (size 1.27 1.27)) (justify right)))
  (pin "D0N" input (at 81.28 54.61 0) (effects (font (size 1.27 1.27)) (justify right)))
  (pin "D0P" input (at 81.28 57.15 0) (effects (font (size 1.27 1.27)) (justify right)))
  (pin "D1N" input (at 81.28 59.69 0) (effects (font (size 1.27 1.27)) (justify right)))
  (pin "D1P" input (at 81.28 62.23 0) (effects (font (size 1.27 1.27)) (justify right)))
  (pin "D2N" input (at 81.28 64.77 0) (effects (font (size 1.27 1.27)) (justify right)))
  (pin "D2P" input (at 81.28 67.31 0) (effects (font (size 1.27 1.27)) (justify right))))
 (sheet
  (at 41.91 166.37)
  (size 12.7 7.62)
  (exclude_from_sim no)
  (in_bom yes)
  (on_board yes)
  (dnp no)
  (fields_autoplaced yes)
  (stroke (width 0.1524) (type solid))
  (fill (color 0 0 0 0))
  (property "Sheetname" "RTC" (at 41.91 165.6584 0) (show_name no) (do_not_autoplace no) (effects (font (size 1.27 1.27)) (justify left bottom)))
  (property "Sheetfile" "rtc.kicad_sch" (at 41.91 174.5746 0) (hide yes) (show_name no) (do_not_autoplace no) (effects (font (size 1.27 1.27)) (justify left top)))
  (pin "SCL" input (at 54.61 168.91 0) (effects (font (size 1.27 1.27)) (justify right)))
  (pin "SDA" input (at 54.61 171.45 0) (effects (font (size 1.27 1.27)) (justify right))))
 (sheet
  (at 58.42 142.24)
  (size 22.86 12.7)
  (exclude_from_sim no)
  (in_bom yes)
  (on_board yes)
  (dnp no)
  (fields_autoplaced yes)
  (stroke (width 0.1524) (type solid))
  (fill (color 0 0 0 0))
  (property "Sheetname" "MicroSD" (at 58.42 141.5284 0) (show_name no) (do_not_autoplace no) (effects (font (size 1.27 1.27)) (justify left bottom)))
  (property "Sheetfile" "sd.kicad_sch" (at 58.42 155.5246 0) (hide yes) (show_name no) (do_not_autoplace no) (effects (font (size 1.27 1.27)) (justify left top)))
  (pin "CLK" input (at 81.28 144.78 0) (effects (font (size 1.27 1.27)) (justify right)))
  (pin "CMD" input (at 81.28 147.32 0) (effects (font (size 1.27 1.27)) (justify right)))
  (pin "DAT0" input (at 81.28 149.86 0) (effects (font (size 1.27 1.27)) (justify right)))
  (pin "DAT1" input (at 58.42 144.78 180) (effects (font (size 1.27 1.27)) (justify left)))
  (pin "DAT2" input (at 58.42 147.32 180) (effects (font (size 1.27 1.27)) (justify left)))
  (pin "DAT3" input (at 81.28 152.4 0) (effects (font (size 1.27 1.27)) (justify right))))
 (sheet
  (at 58.42 74.93)
  (size 22.86 63.5)
  (exclude_from_sim no)
  (in_bom yes)
  (on_board yes)
  (dnp no)
  (fields_autoplaced yes)
  (stroke (width 0.1524) (type solid))
  (fill (color 0 0 0 0))
  (property "Sheetname" "RP2350A" (at 58.42 74.2184 0) (show_name no) (do_not_autoplace no) (effects (font (size 1.27 1.27)) (justify left bottom)))
  (property "Sheetfile" "rp2350a_slave.kicad_sch" (at 58.42 139.0146 0) (hide yes) (show_name no) (do_not_autoplace no) (effects (font (size 1.27 1.27)) (justify left top)))
  (pin "D+" input (at 58.42 77.47 180) (effects (font (size 1.27 1.27)) (justify left)))
  (pin "D-" input (at 58.42 80.01 180) (effects (font (size 1.27 1.27)) (justify left)))
  (pin "GPIO1" input (at 81.28 77.47 0) (effects (font (size 1.27 1.27)) (justify right)))
  (pin "GPIO2" input (at 81.28 80.01 0) (effects (font (size 1.27 1.27)) (justify right)))
  (pin "GPIO3" input (at 81.28 82.55 0) (effects (font (size 1.27 1.27)) (justify right)))
  (pin "GPIO4" input (at 81.28 85.09 0) (effects (font (size 1.27 1.27)) (justify right)))
  (pin "GPIO5" input (at 81.28 87.63 0) (effects (font (size 1.27 1.27)) (justify right)))
  (pin "GPIO6" input (at 81.28 90.17 0) (effects (font (size 1.27 1.27)) (justify right)))
  (pin "GPIO7" input (at 81.28 92.71 0) (effects (font (size 1.27 1.27)) (justify right)))
  (pin "GPIO8" input (at 81.28 95.25 0) (effects (font (size 1.27 1.27)) (justify right)))
  (pin "GPIO9" input (at 81.28 97.79 0) (effects (font (size 1.27 1.27)) (justify right)))
  (pin "GPIO10" input (at 81.28 100.33 0) (effects (font (size 1.27 1.27)) (justify right)))
  (pin "GPIO11" input (at 81.28 102.87 0) (effects (font (size 1.27 1.27)) (justify right)))
  (pin "GPIO12" input (at 81.28 105.41 0) (effects (font (size 1.27 1.27)) (justify right)))
  (pin "GPIO13" input (at 81.28 107.95 0) (effects (font (size 1.27 1.27)) (justify right)))
  (pin "GPIO14" input (at 81.28 110.49 0) (effects (font (size 1.27 1.27)) (justify right)))
  (pin "GPIO15" input (at 81.28 113.03 0) (effects (font (size 1.27 1.27)) (justify right)))
  (pin "GPIO16" input (at 81.28 115.57 0) (effects (font (size 1.27 1.27)) (justify right)))
  (pin "GPIO17" input (at 81.28 118.11 0) (effects (font (size 1.27 1.27)) (justify right)))
  (pin "GPIO18" input (at 81.28 120.65 0) (effects (font (size 1.27 1.27)) (justify right)))
  (pin "GPIO19" input (at 81.28 123.19 0) (effects (font (size 1.27 1.27)) (justify right)))
  (pin "GPIO20" input (at 81.28 125.73 0) (effects (font (size 1.27 1.27)) (justify right)))
  (pin "GPIO21" input (at 81.28 128.27 0) (effects (font (size 1.27 1.27)) (justify right)))
  (pin "GPIO22" input (at 81.28 130.81 0) (effects (font (size 1.27 1.27)) (justify right)))
  (pin "GPIO23" input (at 81.28 133.35 0) (effects (font (size 1.27 1.27)) (justify right)))
  (pin "GPIO27" input (at 58.42 130.81 180) (effects (font (size 1.27 1.27)) (justify left)))
  (pin "GPIO28" input (at 58.42 133.35 180) (effects (font (size 1.27 1.27)) (justify left)))
  (pin "GPIO29" input (at 58.42 135.89 180) (effects (font (size 1.27 1.27)) (justify left)))
  (pin "RUN" input (at 81.28 135.89 0) (effects (font (size 1.27 1.27)) (justify right))))
 (sheet
  (at 58.42 158.75)
  (size 22.86 17.78)
  (exclude_from_sim no)
  (in_bom yes)
  (on_board yes)
  (dnp no)
  (fields_autoplaced yes)
  (stroke (width 0.1524) (type solid))
  (fill (color 0 0 0 0))
  (property "Sheetname" "Audio" (at 58.42 158.0384 0) (show_name no) (do_not_autoplace no) (effects (font (size 1.27 1.27)) (justify left bottom)))
  (property "Sheetfile" "audio.kicad_sch" (at 58.42 177.1146 0) (hide yes) (show_name no) (do_not_autoplace no) (effects (font (size 1.27 1.27)) (justify left top)))
  (pin "BCLK" input (at 81.28 161.29 0) (effects (font (size 1.27 1.27)) (justify right)))
  (pin "DIN" input (at 81.28 163.83 0) (effects (font (size 1.27 1.27)) (justify right)))
  (pin "MCLK" input (at 81.28 166.37 0) (effects (font (size 1.27 1.27)) (justify right)))
  (pin "SCL" input (at 81.28 168.91 0) (effects (font (size 1.27 1.27)) (justify right)))
  (pin "SDA" input (at 81.28 171.45 0) (effects (font (size 1.27 1.27)) (justify right)))
  (pin "WCLK" input (at 81.28 173.99 0) (effects (font (size 1.27 1.27)) (justify right))))
 (sheet
  (at 86.36 26.67)
  (size 19.05 7.62)
  (exclude_from_sim no)
  (in_bom yes)
  (on_board yes)
  (dnp no)
  (fields_autoplaced yes)
  (stroke (width 0.1524) (type solid))
  (fill (color 0 0 0 0))
  (property "Sheetname" "USB" (at 86.36 25.9584 0) (show_name no) (do_not_autoplace no) (effects (font (size 1.27 1.27)) (justify left bottom)))
  (property "Sheetfile" "usb.kicad_sch" (at 86.36 34.8746 0) (hide yes) (show_name no) (do_not_autoplace no) (effects (font (size 1.27 1.27)) (justify left top)))
  (pin "D1+" input (at 86.36 31.75 180) (effects (font (size 1.27 1.27)) (justify left)))
  (pin "D1-" input (at 86.36 29.21 180) (effects (font (size 1.27 1.27)) (justify left)))
  (pin "RPD+" input (at 105.41 29.21 0) (effects (font (size 1.27 1.27)) (justify right)))
  (pin "RPD-" input (at 105.41 31.75 0) (effects (font (size 1.27 1.27)) (justify right))))
 (sheet_instances
  (path ""
   (page "1")))
 (embedded_fonts no))
